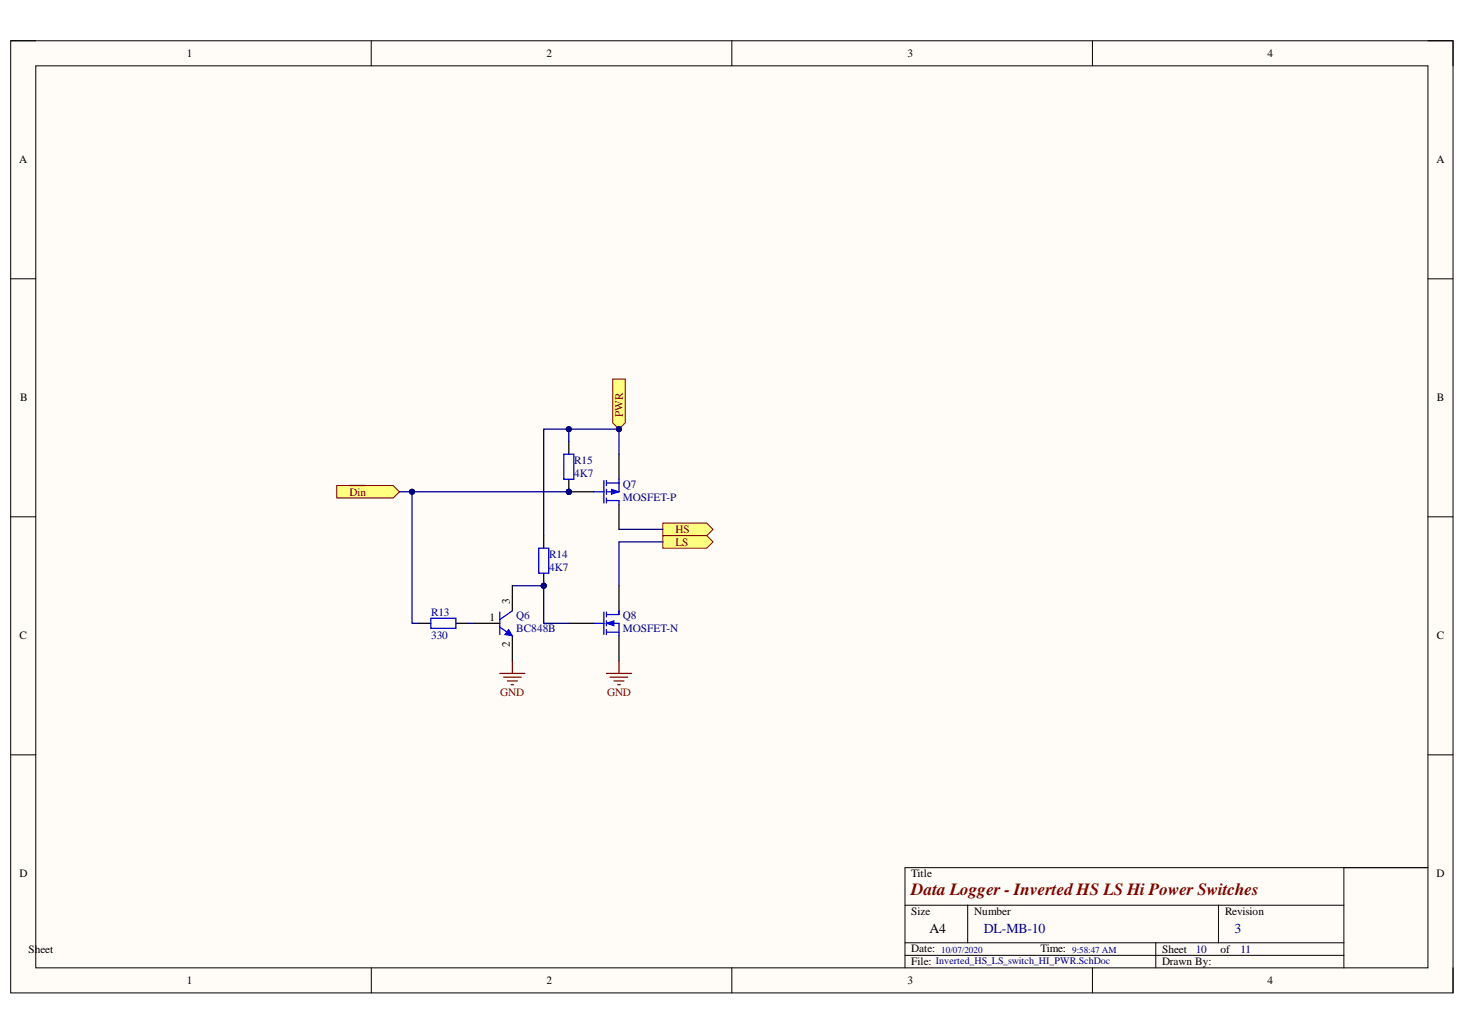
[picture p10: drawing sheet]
<svg xmlns="http://www.w3.org/2000/svg" width="297mm" height="210mm" viewBox="0 0 297 210" stroke-linecap="round" stroke-linejoin="round" font-family="sans-serif">
<path d="M2.2 8.3h292.4v193.1h-292.4z" fill-rule="evenodd" fill="#fffcf8"/>
<path d="M2.2 8.3h292.4v193.1h-292.4z" fill="none" stroke="#000" stroke-width=".2"/>
<path d="M7.3 13.4h282.2v182.9h-282.2z" fill-rule="evenodd" fill="#fffcf8"/>
<g fill="none" stroke="#000" stroke-width=".2">
<path d="M2.2 8.3h5.1M7.3 13.4h282.2v182.9h-282.2zM75.3 8.3v5M148.4 8.3v5M221.5 8.3v5.1M289.5 8.3h5.1v5.1M2.2 56.5h5.1M289.5 56.5h5.1M2.2 104.8h5.1M289.5 104.8h5.1M2.2 153.1h5.1M289.5 153.1h5.1"/>
<path d="M272.5 176v20.3M289.5 176h-106v20.3M75.3 196.3v5.1M148.4 196.3v5.1M183.5 193.7h89M183.5 183.6h89M183.5 191.2h89M196.2 183.6v7.6M221.5 196.3v5.1M234.3 191.2v5.1M247.1 183.6v7.6M294.6 196.3v5.1"/>
</g>
<circle cx="115.3" cy="99.7" r=".51" fill="#000080"/>
<circle cx="115.3" cy="99.7" r=".51" fill="none" stroke="#000080" stroke-width=".2"/>
<path d="M115.3 89.6v2.5M115.3 97.2v2.5" fill="none" stroke="#000" stroke-width=".25"/>
<circle cx="115.3" cy="99.7" r=".51" fill="#000080"/>
<circle cx="115.3" cy="99.7" r=".51" fill="none" stroke="#000080" stroke-width=".2"/>
<path d="M114.3 92.1h2v5.1h-2z" fill="none" stroke="#00f" stroke-width=".25"/>
<circle cx="115.3" cy="99.7" r=".51" fill="#000080"/>
<circle cx="115.3" cy="99.7" r=".51" fill="none" stroke="#000080" stroke-width=".2"/>
<path d="M115.3 99.7h5.1M125.5 102.3v5.1" fill="none" stroke="#000" stroke-width=".25"/>
<circle cx="115.3" cy="99.7" r=".51" fill="#000080"/>
<circle cx="115.3" cy="99.7" r=".51" fill="none" stroke="#000080" stroke-width=".2"/>
<path d="M125.5 92.1v5.1" fill="none" stroke="#000" stroke-width=".25"/>
<path d="M120.4 99.7h2.1M122.5 97.4v4.6M123 98h2.5M123 97.4v1.1M123 99.2v1M125.5 97.2v2.5h-2.5M123 101.5h2.5M123 101v1" fill="none" stroke="#00f" stroke-width=".25"/>
<path d="M124 99.2l1.5 .5-1.5 .5z" fill="#00f"/>
<path d="M124 99.2l1.5 .5-1.5 .5z" fill="none" stroke="#00f" stroke-width=".2"/>
<path d="M125.5 101.5v.8" fill="none" stroke="#00f" stroke-width=".25"/>
<path d="M68.3 98.5h11.4l1.3 1.2-1.3 1.3h-11.4z" fill-rule="evenodd" fill="#ffff80"/>
<path d="M68.3 98.5h11.4l1.3 1.2-1.3 1.3h-11.4z" fill="none" stroke="#800000" stroke-width=".2"/>
<path d="M70.8 98.5h3.5" fill="none" stroke="#800000" stroke-width=".25"/>
<path d="M134.4 106.1h8.9l1.3 1.3-1.3 1.2h-8.9z" fill-rule="evenodd" fill="#ffff80"/>
<path d="M134.4 106.1h8.9l1.3 1.3-1.3 1.2h-8.9z" fill="none" stroke="#800000" stroke-width=".2"/>
<path d="M125.5 118.8v5.1M115.3 126.4h5.1M125.5 129v5" fill="none" stroke="#000" stroke-width=".25"/>
<path d="M120.4 126.4h2.1M122.5 124.1v4.6M123 124.6h2.5M123 126.4h2.5v2.6M123 128.2h2.5M123 124.1v1M123 125.9v1M123 127.7v1" fill="none" stroke="#00f" stroke-width=".25"/>
<path d="M123 126.4l1.5-.5v1z" fill="#00f"/>
<path d="M123 126.4l1.5-.5v1z" fill="none" stroke="#00f" stroke-width=".2"/>
<path d="M125.5 123.9v.7" fill="none" stroke="#00f" stroke-width=".25"/>
<circle cx="110.2" cy="118.8" r=".51" fill="#000080"/>
<circle cx="110.2" cy="118.8" r=".51" fill="none" stroke="#000080" stroke-width=".2"/>
<path d="M110.2 108.6v2.6M110.2 116.3v2.5" fill="none" stroke="#000" stroke-width=".25"/>
<circle cx="110.2" cy="118.8" r=".51" fill="#000080"/>
<circle cx="110.2" cy="118.8" r=".51" fill="none" stroke="#000080" stroke-width=".2"/>
<path d="M109.2 111.2h2.1v5.1h-2.1z" fill="none" stroke="#00f" stroke-width=".25"/>
<path d="M123 136.6h5M123.7 137.3h3.6M124.5 138.1h2M125.2 138.9h.6M125.5 134v2.6" fill="none" stroke="#800000" stroke-width=".25"/>
<path d="M134.4 108.6h8.9l1.3 1.3-1.3 1.3h-8.9z" fill-rule="evenodd" fill="#ffff80"/>
<path d="M134.4 108.6h8.9l1.3 1.3-1.3 1.3h-8.9z" fill="none" stroke="#800000" stroke-width=".2"/>
<path d="M84.8 126.4h2.6M92.4 126.4h2.6" fill="none" stroke="#000" stroke-width=".25"/>
<path d="M87.4 125.4h5v2h-5z" fill="none" stroke="#00f" stroke-width=".25"/>
<path d="M101.3 136.6h5.1M102.1 137.3h3.6M102.9 138.1h2M103.6 138.9h.5M103.9 134v2.6" fill="none" stroke="#800000" stroke-width=".25"/>
<path d="M115.3 89.6v-2.6h10.2v5.1" fill="none" stroke="#000080" stroke-width=".25"/>
<circle cx="115.3" cy="87" r=".51" fill="#000080"/>
<circle cx="115.3" cy="87" r=".51" fill="none" stroke="#000080" stroke-width=".2"/>
<path d="M115.3 87h-5.1v21.6M125.5 107.4h8.9" fill="none" stroke="#000080" stroke-width=".25"/>
<circle cx="115.3" cy="87" r=".51" fill="#000080"/>
<circle cx="115.3" cy="87" r=".51" fill="none" stroke="#000080" stroke-width=".2"/>
<path d="M81 99.7h2.5M134.4 109.9h-8.9v8.9" fill="none" stroke="#000080" stroke-width=".25"/>
<circle cx="83.5" cy="99.7" r=".51" fill="#000080"/>
<circle cx="83.5" cy="99.7" r=".51" fill="none" stroke="#000080" stroke-width=".2"/>
<path d="M115.3 99.7h-31.8v26.7h1.3" fill="none" stroke="#000080" stroke-width=".25"/>
<circle cx="83.5" cy="99.7" r=".51" fill="#000080"/>
<circle cx="83.5" cy="99.7" r=".51" fill="none" stroke="#000080" stroke-width=".2"/>
<circle cx="115.3" cy="99.7" r=".51" fill="#000080"/>
<circle cx="115.3" cy="99.7" r=".51" fill="none" stroke="#000080" stroke-width=".2"/>
<path d="M103.9 118.8h6.3v7.6h5.1M95 126.4h1.3" fill="none" stroke="#000080" stroke-width=".25"/>
<circle cx="110.2" cy="118.8" r=".51" fill="#000080"/>
<circle cx="110.2" cy="118.8" r=".51" fill="none" stroke="#000080" stroke-width=".2"/>
<path d="M103.9 118.8v5.1M96.3 126.4h5M103.9 129v5" fill="none" stroke="#000" stroke-width=".25"/>
<path d="M101.3 127.2l2.6 1.8M101.3 124.1v4.6M103.9 123.9l-2.6 1.7" fill="none" stroke="#00f" stroke-width=".25"/>
<path d="M103.1 127.7l.8 1.3-1.5-.3z" fill="#00f"/>
<path d="M103.1 127.7l.8 1.3-1.5-.3z" fill="none" stroke="#00f" stroke-width=".2"/>
<text font-size="10.2" fill="#000080" x="124.2" y="84">POPWR</text>
<text font-size="3.5" fill="#800000" x="184.8" y="181.6">Data Logger - Inverted HS LS Hi Power Switches</text>
<text font-size="2.8" x="188.5" y="189.3">A4</text>
<g font-size="2.8" fill="#000080">
<text x="199.5" y="189.3">DL-MB-10</text>
<text x="250.3" y="189.3">3</text>
</g>
<g font-size="2.3">
<text x="37.9" y="11.6">1</text>
<text x="110.8" y="11.6">2</text>
<text x="184" y="11.6">3</text>
<text x="257" y="11.6">4</text>
<text x="3.9" y="33.1">A</text>
<text x="291.3" y="33.1">A</text>
<text x="4.1" y="81.4">B</text>
<text x="291.4" y="81.4">B</text>
<text x="99.2" y="125.9">1</text>
<text x="103.4" y="122.6" transform="rotate(-90 103.4 122.6)">3</text>
<text x="4" y="129.7">C</text>
<text x="103.4" y="131.3" transform="rotate(-90 103.4 131.3)">2</text>
<text x="291.4" y="129.7">C</text>
<text x="4" y="177.9">D</text>
<text x="184.8" y="177.9">Title</text>
<text x="291.3" y="177.9">D</text>
<text x="184.8" y="185.6">Size</text>
<text x="197.5" y="185.5">Number</text>
<text x="248.4" y="185.6">Revision</text>
<text x="5.8" y="193.2">Sheet</text>
<text x="184.8" y="193.1">Date:</text>
<text x="184.8" y="195.8">File:</text>
<text x="211" y="193.1">Time:</text>
<text x="235.6" y="193.2">Sheet</text>
<text x="235.6" y="195.8">Drawn By:</text>
<text x="247.4" y="193.3">of</text>
<text x="37.9" y="199.6">1</text>
<text x="110.8" y="199.6">2</text>
<text x="184" y="199.6">3</text>
<text x="257" y="199.6">4</text>
</g>
<g font-size="2.3" fill="#800000">
<text x="126.3" y="84.5" transform="rotate(-90 126.3 84.5)">PWR</text>
<text x="70.9" y="100.5">Din</text>
<text x="137" y="108.1">HS</text>
<text x="137" y="110.6">LS</text>
<text x="101.4" y="141.2">GND</text>
<text x="123.1" y="141.2">GND</text>
</g>
<g font-size="2.3" fill="#000080">
<text x="116.4" y="94.2">R15</text>
<text x="116.4" y="96.7">4K7</text>
<text x="126.3" y="99">Q7</text>
<text x="126.3" y="101.5">MOSFET-P</text>
<text x="111.3" y="113.2">R14</text>
<text x="111.3" y="115.7">4K7</text>
<text x="87.4" y="124.8">R13</text>
<text x="104.6" y="125.6">Q6</text>
<text x="126.3" y="125.6">Q8</text>
<text x="87.4" y="129.7">330</text>
<text x="104.6" y="128.1">BC848B</text>
<text x="126.3" y="128.1">MOSFET-N</text>
<text x="242.5" y="193.2">10</text>
<text x="251.5" y="193.3">11</text>
</g>
<text font-size="2" fill="#000080" x="189.8" y="195.6">Inverted_HS_LS_switch_HI_PWR.SchDoc</text>
<g font-size="1.9" fill="#000080">
<text x="190.9" y="193.3">10/07/2020</text>
<text x="217.4" y="193.3">9:58:47 AM</text>
</g>
</svg>
